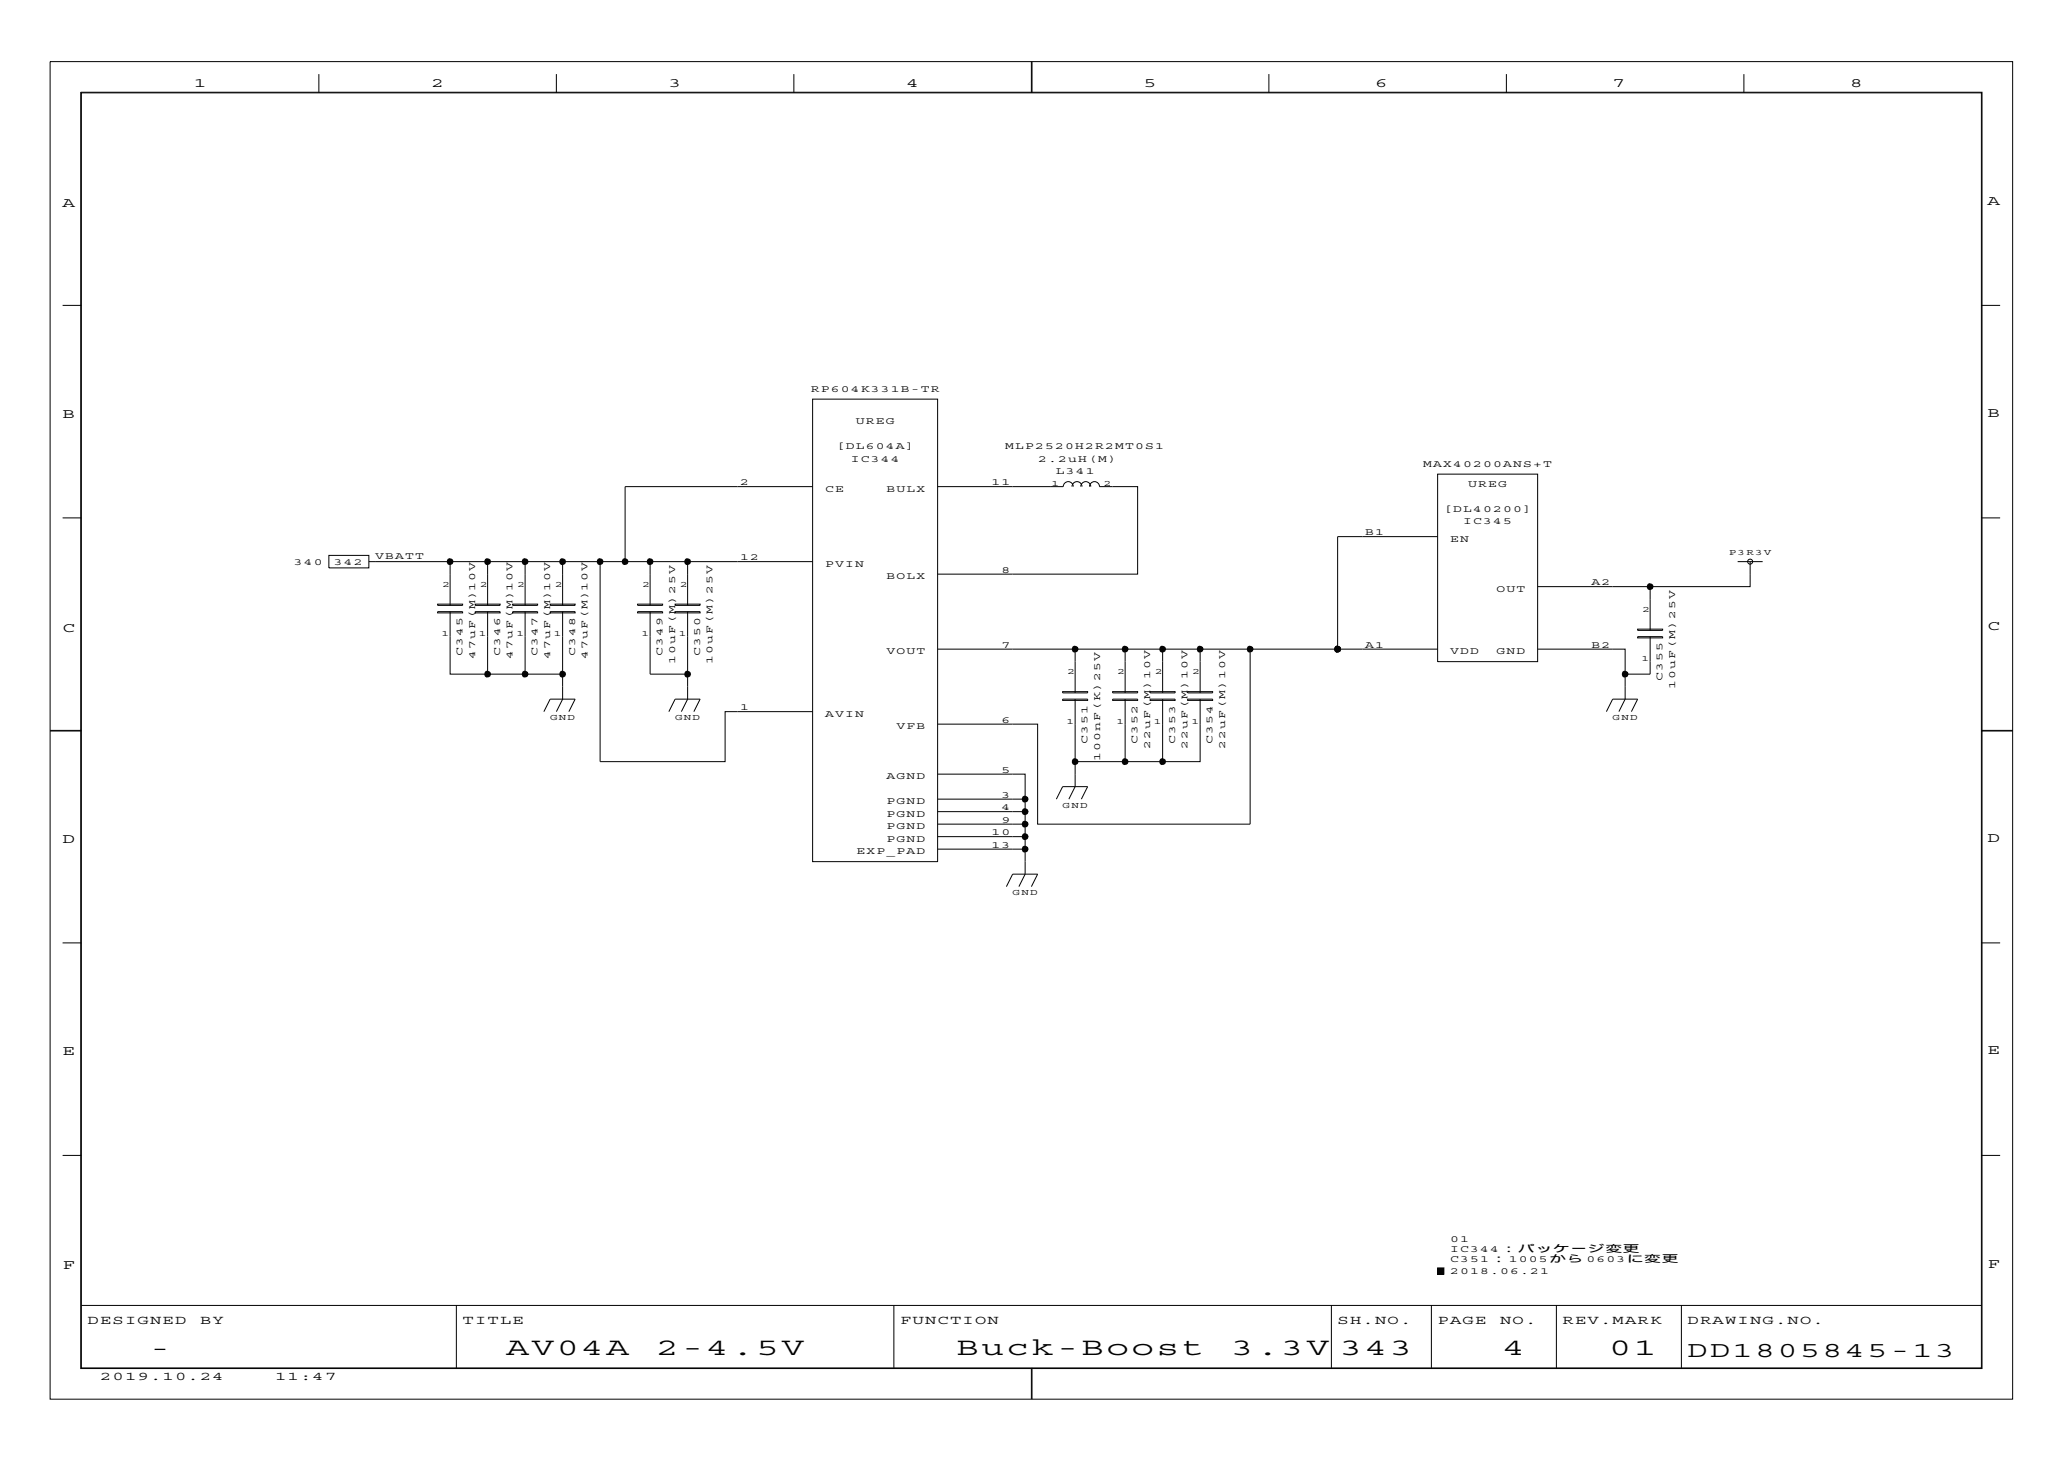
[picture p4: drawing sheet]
<svg xmlns="http://www.w3.org/2000/svg" width="297mm" height="210mm" viewBox="0 0 297 210" stroke-linecap="round" stroke-linejoin="round" font-family="sans-serif">
<g fill="none" stroke="#000" stroke-width=".14">
<path d="M7.2 8.9h282v192.1h-282zM11.6 13.3h273.2v183.3h-273.2zM11.7 13.3h273v183.2h-273zM45.8 10.6v2.7M79.9 10.6v2.7M114.1 10.6v2.7M148.2 8.9v4.4M148.3 8.9v4.4M182.3 10.6v2.7M216.4 10.6v2.7M250.6 10.6v2.7M9 43.9h2.7"/>
<path d="M116.8 57.3h17.9v66.5h-17.9zM284.7 43.9h2.7M9 74.4h2.7M47.2 79.8h5.8v1.8h-5.8zM106 69.9h10.8M106 69.9h-16.2v10.8M134.7 69.9h10.8M145.5 69.9h5.4M150.9 69.9h1.9a.72 .72 0 0 1 .7-.7 .72 .72 0 0 1 .7 .7M154 69.9a.72 .72 0 0 1 .7-.7 .72 .72 0 0 1 .8 .7M155.3 69.9a.72 .72 0 0 1 .7-.7 .72 .72 0 0 1 .7 .7M156.5 69.9a.72 .72 0 0 1 .8-.7 .72 .72 0 0 1 .7 .7h1.9"/>
<path d="M159.9 69.9h3.5v12.6h-17.9M206.6 68.1h14.3v27h-14.3zM206.6 77.1h-14.4v16.2M284.7 74.4h2.7M62.9 87.9h3.6v.2h-3.6zM62.9 86.8h3.6v.2h-3.6zM64.7 80.7v6.3M64.7 87.9v9h10.7M68.3 87.9h3.6v.2h-3.6zM68.3 86.8h3.6v.2h-3.6zM70.1 80.7v6.3M70.1 87.9v9"/>
<path d="M73.6 87.9h3.6v.2h-3.6zM73.6 86.8h3.6v.2h-3.6zM75.4 80.7v6.3M75.4 96.9h5.4M75.4 87.9v9M79 87.9h3.6v.2h-3.6zM79 86.8h3.6v.2h-3.6zM80.8 80.7v6.3M80.8 87.9v12.5l-.9 1.8M86.2 80.7v28.7h18v-7.2h12.6M91.6 87.9h3.6v.2h-3.6zM91.6 86.8h3.6v.2h-3.6z"/>
<path d="M93.4 87.9v9h5.4M93.4 80.7v6.3M97 87.9h3.6v.2h-3.6zM97 86.8h3.6v.2h-3.6zM98.8 80.7v6.3M98.8 87.9v12.5l-.9 1.8M106 80.7h10.8M106 80.7h-53M134.7 93.3h44.9M134.7 82.5h10.8M152.7 99.4h3.6v.1h-3.6zM154.5 93.3v6.2"/>
<path d="M159.9 99.4h3.5v.1h-3.5zM161.7 93.3v6.2M165.2 99.4h3.6v.1h-3.6zM167 93.3v6.2M170.6 99.4h3.6v.1h-3.6zM172.4 93.3v6.2M179.6 93.3v25.1h-30.5v-14.4h-14.4M179.6 93.3h27M220.9 93.3h12.6v7.1l-.9 1.8M235.3 91.5h3.6v.1h-3.6zM235.3 90.4h3.6v.2h-3.6zM237.1 84.3v6.3"/>
<path d="M237.1 91.5v5.4h-3.6M249.7 80.7h3.5M251.4 80.7v3.6h-30.5M7.2 105h4.5M7.2 104.9h4.5M78.1 102.2l.9-1.8h3.6l-.9 1.8M96.1 102.2l.9-1.8h3.6l-.9 1.8M134.7 116.6h12.6M134.7 111.2h10.8M134.7 114.8h12.6M134.7 118.4h12.6M145.5 111.2h1.8v7.2"/>
<path d="M147.3 118.4v1.8M151.8 114.8l.9-1.8h3.6l-.9 1.8M152.7 100.4h3.6v.2h-3.6zM154.5 109.4h12.5M154.5 100.4v12.6l-.9 1.8M159.9 100.4h3.5v.2h-3.5zM161.7 100.4v9M165.2 100.4h3.6v.2h-3.6zM167 100.4v9M170.6 100.4h3.6v.2h-3.6zM172.4 100.4v9h-5.4M230.8 102.2l.9-1.8h3.6l-.9 1.8"/>
<path d="M284.7 104.9h4.5M284.7 105h4.5M9 135.5h2.7M134.7 120.2h10.8M134.7 122h12.6M144.6 127.4l.9-1.8h3.6l-.9 1.8M145.5 120.2h1.8v5.4l-.9 1.8M284.7 135.5h2.7M9 166h2.7M284.7 166h2.7M11.7 187.6h273M65.6 187.6v8.9"/>
<path d="M128.4 187.6v8.9M148.2 196.5v4.5M148.3 196.5v4.5M191.3 187.6v8.9M205.7 187.6v8.9M206.5 182.2h.9v.9h-.9zM223.6 187.6v8.9M241.6 187.6v8.9"/>
<circle cx="251.4" cy="80.7" r=".36"/>
</g>
<g fill="#000">
<path d="M64.4 80.3l.3-.1 .4 .2 .1 .3-.2 .3-.4 .2-.3-.1-.1-.3v-.3zM69.8 96.4h.2l.5 .2 .1 .3-.2 .3-.4 .1-.3-.1-.1-.2v-.3zM69.8 80.3l.2-.1 .5 .2 .1 .3-.2 .3-.4 .2-.3-.1-.1-.3v-.3zM75.1 96.4h.3l.4 .2 .1 .3-.1 .3-.4 .1-.3-.1-.1-.2v-.3zM75.1 80.3l.3-.1 .4 .2 .1 .3-.1 .3-.4 .2-.3-.1-.1-.3v-.3zM80.5 96.4h.3l.4 .2 .1 .3-.1 .3-.4 .1-.3-.1-.1-.2v-.3zM80.5 80.3l.3-.1 .4 .2 .1 .3-.1 .3-.4 .2-.3-.1-.1-.3v-.3zM85.9 80.3l.3-.1 .4 .2 .1 .3-.1 .3-.4 .2-.3-.1-.1-.3v-.3zM89.5 80.3l.3-.1 .4 .2 .1 .3-.1 .3-.4 .2-.3-.1-.2-.3 .1-.3zM93.1 80.3l.3-.1 .4 .2 .1 .3-.1 .3-.5 .2-.2-.1-.2-.3 .1-.3zM98.5 96.4h.3l.4 .2 .1 .3-.1 .3-.5 .1-.2-.1-.2-.2v-.3zM98.5 80.3l.3-.1 .4 .2 .1 .3-.1 .3-.5 .2-.2-.1-.2-.3v-.3z"/>
<path d="M154.2 92.8h.3l.4 .2 .1 .3-.2 .3-.4 .2-.3-.1-.1-.3v-.3zM161.4 92.8h.2l.5 .2v.3l-.1 .3-.4 .2-.3-.1-.1-.3v-.3zM166.7 92.8h.3l.4 .2 .1 .3-.1 .3-.4 .2-.3-.1-.1-.3v-.3zM172.1 92.8h.3l.4 .2 .1 .3-.1 .3-.4 .2-.3-.1-.1-.3v-.3zM179.3 92.8h.3l.4 .2 .1 .3-.1 .3-.4 .2-.3-.1-.2-.3 .1-.3zM191.9 92.8h.3l.4 .2 .1 .3-.1 .3-.5 .2-.3-.1-.1-.3v-.3zM233.2 96.4h.3l.4 .2 .1 .3-.1 .3-.5 .1-.2-.1-.2-.2v-.3zM236.8 83.9l.3-.1 .4 .2 .1 .3-.1 .3-.5 .2-.3-.1-.1-.3v-.3zM147 114.4l.3-.1 .4 .2 .1 .3-.1 .3-.5 .2-.3-.1-.1-.3v-.3zM147 116.2l.3-.1 .4 .2 .1 .3-.1 .3-.5 .2-.3-.1-.1-.3v-.3zM147 118l.3-.1 .4 .2 .1 .3-.1 .3-.5 .2-.3-.1-.1-.3v-.3zM154.2 109l.3-.1 .4 .2 .1 .3-.2 .3-.4 .2-.3-.1-.1-.2v-.3z"/>
<path d="M161.4 109l.2-.1 .5 .2v.3l-.1 .3-.4 .2-.3-.1-.1-.2v-.3zM166.7 109l.3-.1 .4 .2 .1 .3-.1 .3-.4 .2-.3-.1-.1-.2v-.3zM147 119.8l.3-.1 .4 .2 .1 .3-.1 .3-.5 .2-.3-.1-.1-.3v-.3zM147 121.6l.3-.1 .4 .2 .1 .3-.1 .3-.5 .2-.3-.1-.1-.3v-.3zM206.6 182.2h.8v.9h-.8z"/>
</g>
<g font-size="3.6">
<text x="72.8" y="194.7">AV04A</text>
<text x="94.3" y="194.7">2-4.5V</text>
<text x="137.4" y="194.7">Buck-Boost</text>
<text x="176.9" y="194.7">3.3V 343</text>
<text x="215.9" y="194.7">4</text>
<text x="231.2" y="194.7">01</text>
</g>
<g font-size="3.2">
<text x="21.6" y="194.7">-</text>
<text x="242.5" y="194.9">DD1805845-13</text>
</g>
<g font-size="2">
<text x="27.9" y="12.4">1</text>
<text x="62" y="12.4">2</text>
<text x="96.1" y="12.4">3</text>
<text x="130.2" y="12.4">4</text>
<text x="164.3" y="12.4">5</text>
<text x="197.6" y="12.4">6</text>
<text x="231.7" y="12.4">7</text>
<text x="265.8" y="12.4">8</text>
<text x="9" y="29.7">A</text>
<text x="285.6" y="29.5">A</text>
<text x="285.6" y="59.9">B</text>
<text x="9" y="60">B</text>
<text x="9" y="90.7">C</text>
<text x="285.6" y="90.6">C</text>
<text x="9" y="121.1">D</text>
<text x="285.6" y="120.9">D</text>
<text x="9" y="151.6">E</text>
<text x="285.6" y="151.5">E</text>
<text x="9" y="182.3">F</text>
<text x="285.6" y="182.2">F</text>
</g>
<g font-size="1.8">
<text x="12.6" y="190.2">DESIGNED</text>
<text x="28.8" y="190.2">BY</text>
<text x="66.5" y="190.2">TITLE</text>
<text x="129.3" y="190.2">FUNCTION</text>
<text x="192.2" y="190.2">SH.NO.</text>
<text x="206.6" y="190.2">PAGE</text>
<text x="215.5" y="190.2">NO.</text>
<text x="224.5" y="190.2">REV.MARK</text>
<text x="242.5" y="190.2">DRAWING.NO.</text>
<text x="14.4" y="198.3">2019.10.24</text>
<text x="39.5" y="198.3">11:47</text>
</g>
<g font-size="1.4">
<text x="116.5" y="56.3">RP604K331B-TR</text>
<text x="120.1" y="64.5">[DL604A]</text>
<text x="122.9" y="60.9">UREG</text>
<text x="144.4" y="64.5">MLP2520H2R2MT0S1</text>
<text x="106.3" y="69.7">2</text>
<text x="118.5" y="70.6">CE</text>
<text x="122.2" y="66.3">IC344</text>
<text x="127.3" y="70.6">BULX</text>
<text x="142.4" y="69.7">11</text>
<text x="149.2" y="66.3">2.2uH(M)</text>
<text x="151.7" y="68.1">L341</text>
<text x="204.5" y="67">MAX40200ANS+T</text>
<text x="211" y="69.9">UREG</text>
<text x="196.1" y="76.9">B1</text>
<text x="207.4" y="73.5">[DL40200]</text>
<text x="208.3" y="77.8">EN</text>
<text x="210.2" y="75.3">IC345</text>
<text x="42.2" y="81.2">340</text>
<text x="48" y="81.2">342</text>
<text x="53.9" y="80.3">VBATT</text>
<text x="106.3" y="80.5">12</text>
<text x="118.5" y="81.4">PVIN</text>
<text x="127.3" y="83.2">BOLX</text>
<text x="143.9" y="82.3">8</text>
<text x="215" y="85">OUT</text>
<text x="228.6" y="84.1">A2</text>
<text x="66.5" y="94.3" transform="rotate(-90 66.5 94.3)">C345</text>
<text x="68.3" y="94.6" transform="rotate(-90 68.3 94.6)">47uF(M)10V</text>
<text x="71.9" y="94.3" transform="rotate(-90 71.9 94.3)">C346</text>
<text x="73.6" y="94.6" transform="rotate(-90 73.6 94.6)">47uF(M)10V</text>
<text x="77.2" y="94.3" transform="rotate(-90 77.2 94.3)">C347</text>
<text x="79" y="94.6" transform="rotate(-90 79 94.6)">47uF(M)10V</text>
<text x="82.6" y="94.3" transform="rotate(-90 82.6 94.3)">C348</text>
<text x="84.4" y="94.6" transform="rotate(-90 84.4 94.6)">47uF(M)10V</text>
<text x="95.2" y="94.3" transform="rotate(-90 95.2 94.3)">C349</text>
<text x="97" y="95.3" transform="rotate(-90 97 95.3)">10uF(M)25V</text>
<text x="100.6" y="94.3" transform="rotate(-90 100.6 94.3)">C350</text>
<text x="102.4" y="95.3" transform="rotate(-90 102.4 95.3)">10uF(M)25V</text>
<text x="127.3" y="94">VOUT</text>
<text x="143.9" y="93.1">7</text>
<text x="196.1" y="93.1">A1</text>
<text x="208.3" y="94">VDD</text>
<text x="215" y="94">GND</text>
<text x="228.6" y="93.1">B2</text>
<text x="238.9" y="97.8" transform="rotate(-90 238.9 97.8)">C355</text>
<text x="240.7" y="98.9" transform="rotate(-90 240.7 98.9)">10uF(M)25V</text>
<text x="106.3" y="102.1">1</text>
<text x="118.5" y="103">AVIN</text>
<text x="128.8" y="104.8">VFB</text>
<text x="143.9" y="103.9">6</text>
<text x="156.3" y="106.8" transform="rotate(-90 156.3 106.8)">C351</text>
<text x="163.4" y="106.8" transform="rotate(-90 163.4 106.8)">C352</text>
<text x="165.2" y="107.5" transform="rotate(-90 165.2 107.5)">22uF(M)10V</text>
<text x="168.8" y="106.8" transform="rotate(-90 168.8 106.8)">C353</text>
<text x="170.6" y="107.5" transform="rotate(-90 170.6 107.5)">22uF(M)10V</text>
<text x="174.2" y="106.8" transform="rotate(-90 174.2 106.8)">C354</text>
<text x="176" y="107.5" transform="rotate(-90 176 107.5)">22uF(M)10V</text>
<text x="127.3" y="111.9">AGND</text>
<text x="143.9" y="111">5</text>
<text x="158.1" y="109.3" transform="rotate(-90 158.1 109.3)">100nF(K)25V</text>
<text x="127.3" y="115.5">PGND</text>
<text x="127.3" y="119.1">PGND</text>
<text x="127.3" y="117.3">PGND</text>
<text x="143.9" y="118.2">9</text>
<text x="143.9" y="114.6">3</text>
<text x="143.9" y="116.4">4</text>
<text x="123" y="122.7">EXP_PAD</text>
<text x="127.3" y="120.9">PGND</text>
<text x="142.4" y="120">10</text>
<text x="142.4" y="121.8">13</text>
<text x="208.3" y="178.4">01</text>
<text x="208.3" y="179.8">IC344：パッケージ変更</text>
<text x="208.3" y="181.3">C351：1005から 0603に変更</text>
<text x="208.3" y="183.1">2018.06.21</text>
</g>
<g font-size="1.3">
<text x="151.1" y="69.9">1</text>
<text x="158.6" y="69.9">2</text>
<text x="248.4" y="79.8">P3R3V</text>
<text x="63.6" y="84.3">2</text>
<text x="69" y="84.3">2</text>
<text x="74.4" y="84.3">2</text>
<text x="79.8" y="84.3">2</text>
<text x="92.3" y="84.3">2</text>
<text x="97.7" y="84.3">2</text>
<text x="236" y="87.9">2</text>
<text x="63.4" y="91.4">1</text>
<text x="68.8" y="91.4">1</text>
<text x="74.2" y="91.4">1</text>
<text x="79.6" y="91.4">1</text>
<text x="92.1" y="91.4">1</text>
<text x="97.5" y="91.4">1</text>
<text x="235.8" y="95">1</text>
<text x="153.4" y="96.9">2</text>
<text x="160.6" y="96.9">2</text>
<text x="166" y="96.9">2</text>
<text x="171.3" y="96.9">2</text>
<text x="79" y="103.5">GND</text>
<text x="97" y="103.5">GND</text>
<text x="153.2" y="104">1</text>
<text x="160.4" y="104">1</text>
<text x="165.8" y="104">1</text>
<text x="171.2" y="104">1</text>
<text x="231.7" y="103.5">GND</text>
<text x="152.7" y="116.1">GND</text>
<text x="145.5" y="128.6">GND</text>
</g>
</svg>
